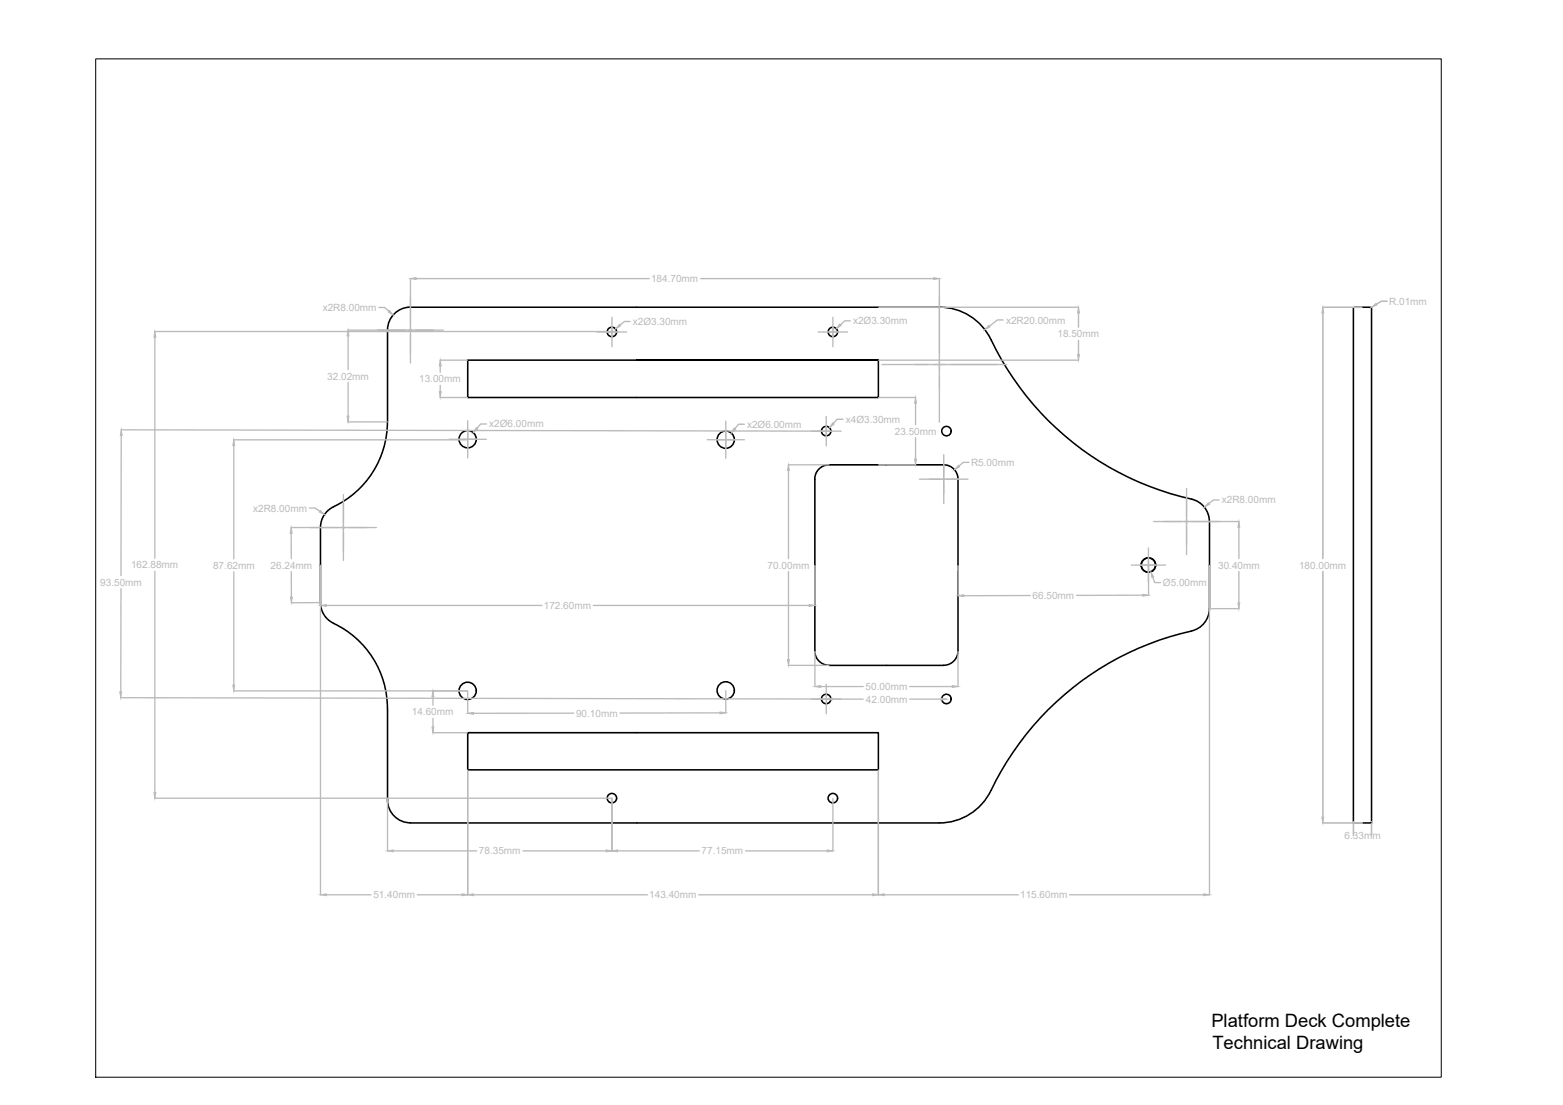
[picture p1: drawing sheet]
<svg xmlns="http://www.w3.org/2000/svg" width="297mm" height="210mm" viewBox="0 0 297 210" stroke-linecap="round" stroke-linejoin="round" font-family="sans-serif">
<!-- layer: 0 -->
<g fill="none" stroke="#000" stroke-width=".3">
<path d="M178.5 58.3a10.9 10.9 0 0 1 9.8 6.2M178.5 58.4l-100.5-.1a4.3 4.3 0 0 0-4.4 4.4v17.4a18.1 18.1 0 0 1-10.8 16.5 4.4 4.4 0 0 0-1.9 3.6v14.3a4.3 4.3 0 0 0 2.5 3.9 17.9 17.9 0 0 1 10.2 16.1v17.5a4.3 4.3 0 0 0 4.4 4.3h100.5M257.2 58.4h3.5v97.9h-3.5zM121 68.4h-32.1v7.1h78v-7.1h-45.9h45.9M188.3 64.5a56 56 0 0 0 38.8 30.5 4.4 4.4 0 0 1 2.7 4.1l.1 16.5M154.9 91v32.7M157.6 88.3a2.72 2.72 0 0 0-2.8 2.7M157.6 88.3h21.7a2.72 2.72 0 0 1 2.8 2.7v32.7a2.72 2.72 0 0 1-2.8 2.7h-21.7M229.8 115.6a4.3 4.3 0 0 1-3.4 4.3 56.1 56.1 0 0 0-38.6 31.2 10.9 10.9 0 0 1-9.3 5.2M88.9 139.2h78v7h-78zM154.8 123.7a2.72 2.72 0 0 0 2.8 2.7"/>
<circle cx="116.3" cy="63.1" r=".9"/>
<circle cx="158.3" cy="63.1" r=".9"/>
<circle cx="88.9" cy="83.4" r="1.64"/>
<circle cx="137.9" cy="83.5" r="1.64"/>
<circle cx="157" cy="81.9" r=".9"/>
<circle cx="179.9" cy="81.9" r=".9"/>
<circle cx="218.2" cy="107.3" r="1.37"/>
<circle cx="88.9" cy="131.2" r="1.64"/>
<circle cx="137.9" cy="131.1" r="1.64"/>
<circle cx="157" cy="132.8" r=".9"/>
<circle cx="179.9" cy="132.8" r=".9"/>
<circle cx="116.3" cy="151.6" r=".9"/>
<circle cx="158.3" cy="151.6" r=".9"/>
</g>
<!-- layer: cotas -->
<g fill="none" stroke="#bababa" stroke-width=".25">
<path d="M72 58.4h1.1l.8 .7M78 52.9v16.1M79.1 52.9h44.3M133.1 52.9h44.3M167 58.4h38M178.5 52.9v27.3M205 59.4v2.8M29.4 63h86.8M29.4 64.1v42M66.1 62.7h18.2M66.2 63.8v6.4M66.2 72.7v6.3"/>
<path d="M83.6 75.5h5.2M83.6 68.4h5.2M83.7 69.5v1.2M83.7 73.2v1.2M88.9 79.9v7.1M113.5 63.1h5.6M116.3 60.3v5.6M119.7 61.1h-1.1l-.8 .7M137.9 80v7.1M155.5 63.1h5.6M157 79.1v5.6M158.3 60.3v5.6"/>
<path d="M160.2 79.6h-1.1l-.7 .8M161.6 60.9h-1.1l-.8 .8M167 75.5h7M167 68.4h38M167.6 69.2h23.7M174 76.6v4.1M190.7 60.8h-1.1l-1.6 1.2M205 64.6v2.7M23 81.6l134.1 .3M23 82.7v26.6M44.4 83.6h44.4M44.4 84.6v21.6"/>
<path d="M58.8 96.5h1.1l.9 .6M65.3 93.9v12.6M66.1 80.1h7.5M85.4 83.4h7M92.4 80.5h-1.1l-.7 .9M134.4 83.5h7.1M141.4 80.6h-1l-.7 .8M149.8 88.3h7.7M149.8 89.4v16.7M154.2 81.9h5.6M167 88.3h7M174 83.1v4.1"/>
<path d="M174.7 91h9.3M179.4 86.4v9.2M184.2 87.8h-1.1l-.9 .7M219.2 99.1h16.3M225.5 92.8v12.5M231.7 95h-1.1l-.8 .7M23 111.8v19.6M29.4 108.5v42M44.4 108.6v21.5M55.3 100.2h16.2M55.3 101.3l.1 4.8M55.4 108.6v4.8"/>
<path d="M60.9 114.5h-5.5M60.9 107.4v62.6M62 115h41M112.8 115h41M149.8 108.6v16.7M154.9 107.4v7.6M182.1 107.4v5.8M195.8 113.1l-12.6 .1M215 107.3h6.5M217.2 113.1h-12.6M218.3 104.1v6.5M218.3 107.3v5.8"/>
<path d="M219.1 109.7l.3 1h1.1M229.9 107.4v62.6M229.9 115.6h5.6M235.4 100.2v5.9M235.4 108.6v5.9M22.9 132.5l134.1 .3M44.4 131.2h44.4M82.2 139.2h6.6M82.3 132.3v1.7M82.3 136.4v1.7M88.9 131.3v4.2M109 135.5h-19"/>
<path d="M136.8 135.4l-19 .1M137.9 131.2v4.3M149.8 126.4h7.7M154.2 132.8h2.7M154.9 123.7v6.7M155.9 130.4h8.1M156.9 132.8h.2M157 130v2.6M157 132.7v.2M157 133v2.6M157.2 132.8h6.8M172.9 130.4h8.1"/>
<path d="M172.9 132.8h5.9M179.9 132.8h.1M182.1 123.7v6.7M29.4 151.6h86.8M73.6 151.7v10M88.9 146.3v23.7M116.3 151.7v10M158.3 151.7v10M166.9 146.3v23.7M62 170h8.5M74.7 161.6h15.9M79.3 170h8.5"/>
<path d="M90 170h33M99.4 161.6h15.8M117.4 161.6h15.5M132.8 170h33M141.7 161.6h15.5M168 170h25.5M203.3 170h25.5"/>
</g>
<g fill="#bababa" stroke="#bababa" stroke-width=".19">
<path d="M78 52.9l1.1-.2v.4z"/>
<path d="M177.4 52.7l1.1 .2-1.1 .2z"/>
<path d="M187.9 61.8l.2 .3-.9 .5z"/>
<path d="M229.6 95.5l.3 .3-1 .5z"/>
<path d="M74 59l.7 .8-.9-.5z"/>
<path d="M60.9 97l.8 .7-1-.4z"/>
<path d="M117.7 61.6l.2 .3-.9 .6z"/>
<path d="M90.5 81.2l.3 .3-.9 .7z"/>
<path d="M159.6 61.6l.3 .2-1 .6z"/>
<path d="M139.5 81.3l.3 .2-.8 .8z"/>
<path d="M158.2 80.3l.3 .3-.9 .6z"/>
<path d="M218.7 108.6l.6 1-.4 .1z"/>
<path d="M182.1 88.4l.3 .3-1 .5z"/>
<path d="M235.4 99.1l.2 1.1h-.3z"/>
<path d="M235.3 114.5h.3l-.2 1.1z"/>
<path d="M55.3 100.2l.2 1.1h-.4z"/>
<path d="M55.2 113.4h.4l-.2 1.1z"/>
<path d="M66.2 62.7l.1 1.1h-.3z"/>
<path d="M66 79h.3l-.1 1.1z"/>
<path d="M83.5 74.4h.3l-.1 1.1z"/>
<path d="M83.7 68.4l.1 1.1h-.3z"/>
<path d="M149.7 125.3h.3l-.2 1.1z"/>
<path d="M149.8 88.3l.2 1.1h-.3z"/>
<path d="M154.9 130.4l1-.2v.4z"/>
<path d="M181 130.2l1.1 .2-1.1 .2z"/>
<path d="M60.9 170l1.1-.2v.3z"/>
<path d="M87.8 169.8l1.1 .2-1.1 .1z"/>
<path d="M88.9 170l1.1-.2v.3z"/>
<path d="M165.8 169.8l1.1 .2-1.1 .1z"/>
<path d="M166.9 170l1.1-.2v.3z"/>
<path d="M228.8 169.8l1.1 .2-1.1 .1z"/>
<path d="M174 75.5l.2 1.1h-.4z"/>
<path d="M173.8 87.2h.4l-.2 1.1z"/>
<path d="M182.1 113.2l1.1-.2v.3z"/>
<path d="M217.2 112.9l1.1 .2-1.1 .1z"/>
<path d="M153.8 114.8l1.1 .2-1.1 .2z"/>
<path d="M60.9 115l1.1-.2v.4z"/>
<path d="M44.2 130.1h.4l-.2 1.1z"/>
<path d="M44.4 83.6l.2 1h-.4z"/>
<path d="M136.8 135.2l1.1 .2-1.1 .2z"/>
<path d="M88.9 135.5l1.1-.2v.4z"/>
<path d="M29.4 63l.2 1.1h-.3z"/>
<path d="M29.3 150.5h.3l-.2 1.1z"/>
<path d="M82.1 138.1h.4l-.2 1.1z"/>
<path d="M82.3 131.2l.2 1.1h-.4z"/>
<path d="M157 132.8l1.1-.2v.4z"/>
<path d="M178.8 132.6l1.1 .2-1.1 .2z"/>
<path d="M73.6 161.6l1.1-.2v.4z"/>
<path d="M115.2 161.4l1.1 .2-1.1 .2z"/>
<path d="M116.3 161.6l1.1-.2v.4z"/>
<path d="M157.2 161.4l1.1 .2-1.1 .2z"/>
<path d="M22.8 131.4h.3l-.1 1.1z"/>
<path d="M23 81.6l.2 1.1h-.3z"/>
<path d="M204.8 67.3h.4l-.2 1.1z"/>
<path d="M205 58.4l.2 1h-.4z"/>
</g>
<!-- layer: 0 -->
<path d="M257.2 58.4h.1M260.7 58.4h.1M257.2 156.3h.1M260.7 156.3h.1" fill="none" stroke="#fff" stroke-width=".3"/>
<path d="M251.4 58.4h7.4M251.4 59.4v46.7M260.6 58.4h.1M260.7 58.3v.1M263.6 57.2h-1.1l-.9 .6M251.4 108.6v46.6M251.4 156.3h7.5M257.2 156.4v2.3M260.7 156.4v2.3" fill="none" stroke="#bababa" stroke-width=".3"/>
<g fill="#bababa" stroke="#bababa" stroke-width=".19">
<path d="M251.2 155.2h.4l-.2 1.1z"/>
<path d="M251.4 58.4l.2 1h-.4z"/>
<path d="M260.7 58.4l.8-.8 .2 .3z"/>
</g>
<path d="M18.2 11.2h255.7v193.4h-255.7z" fill="none" stroke="#000" stroke-width=".19"/>
<g font-size="3.5">
<text x="230.2" y="195.2">Platform Deck Complete</text>
<text x="230.4" y="199.3">Technical Drawing</text>
</g>
<g font-size="1.9" fill="#bababa">
<text x="123.7" y="53.6">184.70mm</text>
<text x="61.3" y="59.1">x2R8.00mm</text>
<text x="264" y="57.9">R.01mm</text>
<text x="120.3" y="61.7">x2Ø3.30mm</text>
<text x="162.1" y="61.6">x2Ø3.30mm</text>
<text x="191.2" y="61.5">x2R20.00mm</text>
<text x="201" y="64.1">18.50mm</text>
<text x="62.2" y="72.1">32.02mm</text>
<text x="79.7" y="72.6">13.00mm</text>
<text x="93" y="81.2">x2Ø6.00mm</text>
<text x="142" y="81.2">x2Ø6.00mm</text>
<text x="160.7" y="80.3">x4Ø3.30mm</text>
<text x="170.1" y="82.6">23.50mm</text>
<text x="184.5" y="88.5">R5.00mm</text>
<text x="232.2" y="95.6">x2R8.00mm</text>
<text x="48.1" y="97.2">x2R8.00mm</text>
<text x="24.9" y="108">162.88mm</text>
<text x="19.1" y="111.2">93.50mm</text>
<text x="40.5" y="108.1">87.62mm</text>
<text x="51.4" y="108">26.24mm</text>
<text x="145.9" y="108">70.00mm</text>
<text x="196.2" y="113.8">66.50mm</text>
<text x="221" y="111.3">Ø5.00mm</text>
<text x="231.5" y="108">30.40mm</text>
<text x="246.9" y="108">180.00mm</text>
<text x="103.3" y="115.7">172.60mm</text>
<text x="164.5" y="131.1">50.00mm</text>
<text x="78.3" y="135.9">14.60mm</text>
<text x="109.5" y="136.1">90.10mm</text>
<text x="164.6" y="133.5">42.00mm</text>
<text x="255.5" y="159.3">6.33mm</text>
<text x="91" y="162.3">78.35mm</text>
<text x="133.3" y="162.3">77.15mm</text>
<text x="71" y="170.6">51.40mm</text>
<text x="123.4" y="170.6">143.40mm</text>
<text x="193.9" y="170.6">115.60mm</text>
</g>
</svg>
